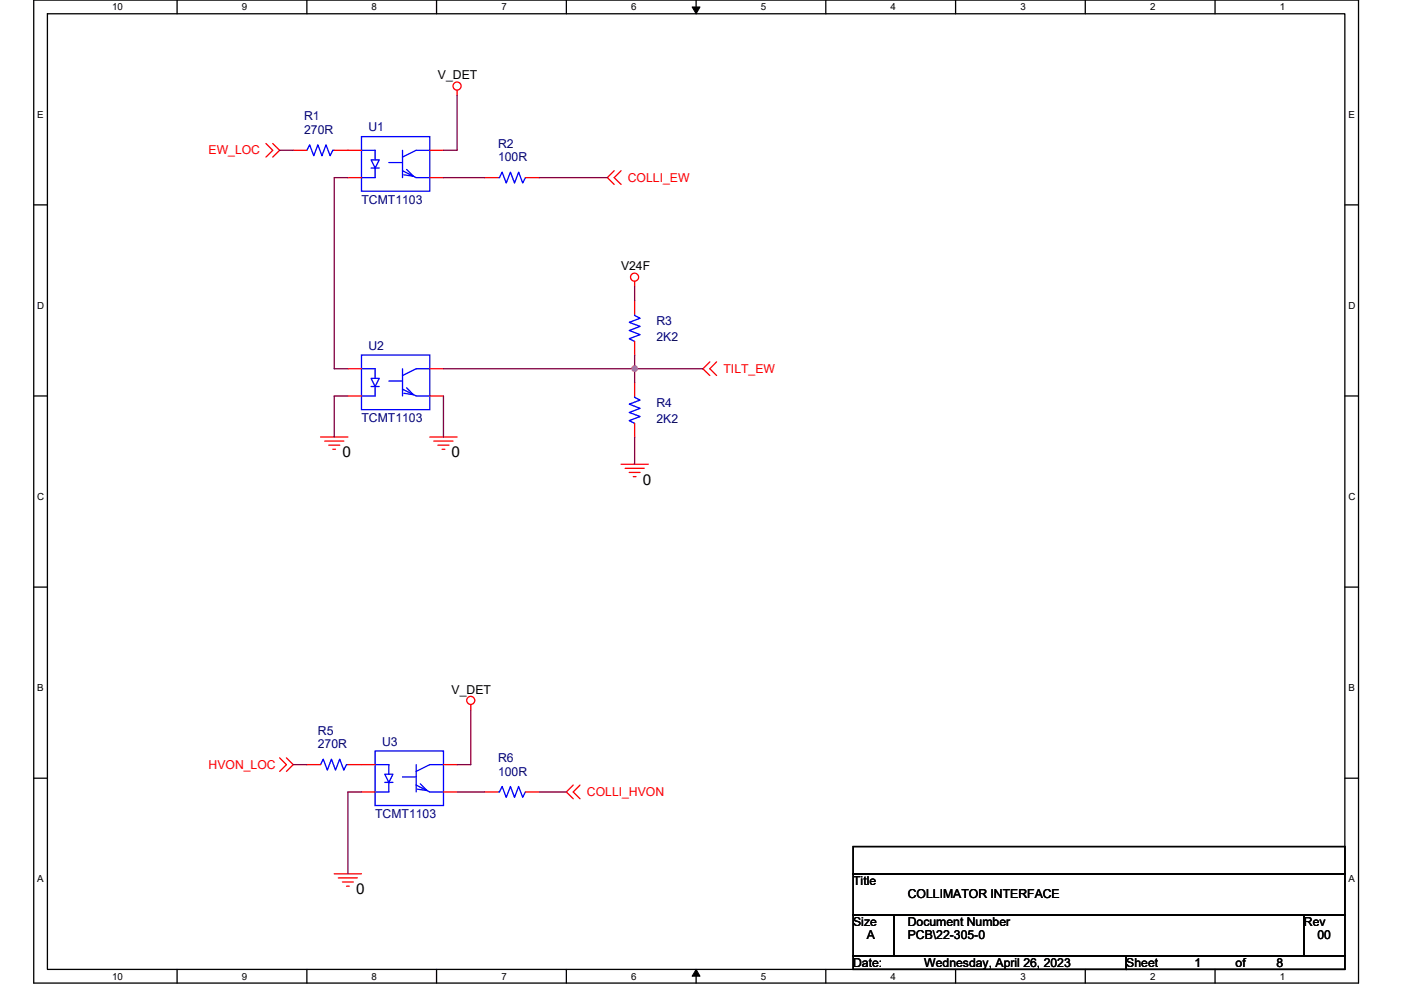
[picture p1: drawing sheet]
<svg xmlns="http://www.w3.org/2000/svg" width="297mm" height="210mm" viewBox="0 0 297 210" stroke-linecap="round" stroke-linejoin="round" font-family="sans-serif">
<path d="M7.2 0h280.8v208.5h-280.8zM10.1 2.9h275v202.7h-275z" fill="none" stroke="#000" stroke-width=".28"/>
<g fill="#fff">
<path d="M23.8 .3h2.3v2.3h-2.3z"/>
<path d="M23.8 205.9h2.3v2.3h-2.3z"/>
</g>
<path d="M37.5 0v2.9M37.5 205.6v2.9" fill="none" stroke="#000" stroke-width=".28"/>
<g fill="#fff">
<path d="M51.3 .3h1.1v2.3h-1.1z"/>
<path d="M51.3 205.9h1.1v2.3h-1.1z"/>
</g>
<path d="M65.1 0v2.9M65.1 205.6v2.9" fill="none" stroke="#000" stroke-width=".28"/>
<g fill="#fff">
<path d="M78.8 .3h1.2v2.3h-1.2z"/>
<path d="M78.8 205.9h1.2v2.3h-1.2z"/>
</g>
<path d="M92.6 0v2.9M92.6 205.6v2.9" fill="none" stroke="#000" stroke-width=".28"/>
<g fill="#fff">
<path d="M106.3 .3h1.2v2.3h-1.2z"/>
<path d="M106.3 205.9h1.2v2.3h-1.2z"/>
</g>
<path d="M120.1 0v2.9M120.1 205.6v2.9" fill="none" stroke="#000" stroke-width=".28"/>
<g fill="#fff">
<path d="M133.8 .3h1.2v2.3h-1.2z"/>
<path d="M133.8 205.9h1.2v2.3h-1.2z"/>
</g>
<path d="M147.6 0v2.9M147.6 205.6v2.9" fill="none" stroke="#000" stroke-width=".28"/>
<path d="M146.7 1.5h1.7l-.8 1.4zM147.6 205.6l.8 1.5h-1.7z" fill="#000" stroke="#000" stroke-width=".21"/>
<g fill="#fff">
<path d="M161.3 .3h1.2v2.3h-1.2z"/>
<path d="M161.3 205.9h1.2v2.3h-1.2z"/>
</g>
<path d="M175.1 0v2.9M175.1 205.6v2.9" fill="none" stroke="#000" stroke-width=".28"/>
<g fill="#fff">
<path d="M188.8 .3h1.2v2.3h-1.2z"/>
<path d="M188.8 205.9h1.2v2.3h-1.2z"/>
</g>
<path d="M202.6 0v2.9M202.6 205.6v2.9" fill="none" stroke="#000" stroke-width=".28"/>
<g fill="#fff">
<path d="M216.3 .3h1.2v2.3h-1.2z"/>
<path d="M216.3 205.9h1.2v2.3h-1.2z"/>
</g>
<path d="M230.1 0v2.9M230.1 205.6v2.9" fill="none" stroke="#000" stroke-width=".28"/>
<g fill="#fff">
<path d="M243.8 .3h1.2v2.3h-1.2z"/>
<path d="M243.8 205.9h1.2v2.3h-1.2z"/>
</g>
<path d="M257.6 0v2.9M257.6 205.6v2.9" fill="none" stroke="#000" stroke-width=".28"/>
<g fill="#fff">
<path d="M271.4 .3h1.1v2.3h-1.1z"/>
<path d="M271.4 205.9h1.1v2.3h-1.1z"/>
<path d="M7.9 23.2h1.4v2.3h-1.4z"/>
<path d="M285.9 23.2h1.3v2.3h-1.3z"/>
<path d="M7.9 63.7h1.5v2.3h-1.5z"/>
<path d="M285.9 63.7h1.5v2.3h-1.5z"/>
</g>
<path d="M7.2 43.5h2.9M285.1 43.5h2.9" fill="none" stroke="#000" stroke-width=".28"/>
<g fill="#fff">
<path d="M7.9 104.2h1.5v2.4h-1.5z"/>
<path d="M285.9 104.2h1.5v2.4h-1.5z"/>
</g>
<path d="M7.2 84h2.9M285.1 84h2.9" fill="none" stroke="#000" stroke-width=".28"/>
<g fill="#fff">
<path d="M7.9 144.8h1.4v2.3h-1.4z"/>
<path d="M285.9 144.8h1.3v2.3h-1.3z"/>
</g>
<path d="M7.2 124.5h2.9M285.1 124.5h2.9" fill="none" stroke="#000" stroke-width=".28"/>
<g fill="#fff">
<path d="M7.9 185.3h1.4v2.3h-1.4z"/>
<path d="M285.9 185.3h1.4v2.3h-1.4z"/>
</g>
<path d="M7.2 165.1h2.9M180.9 179.6h104.2v5.7h-104.2zM285.1 165.1h2.9M180.9 185.3h104.2v8.7h-104.2zM180.9 194h8.7v8.7h-8.7zM189.6 194h86.9v8.7h-86.9zM276.5 194h8.6v8.7h-8.6zM180.9 202.7h57.9v2.9h-57.9zM238.8 202.7h46.3v2.9h-46.3z" fill="none" stroke="#000" stroke-width=".28"/>
<g fill="none" stroke="#f00" stroke-width=".28">
<path d="M96.9 19.1v1.2M56.4 30.4l1.4 1.5-1.4 1.4M57.8 30.4l1.5 1.5-1.5 1.4M62.2 31.9h2.9M70.9 31.9h5.7M73.8 37.7h2.8M91.1 37.7h2.9M91.1 31.9h2.9M102.7 37.7h2.9M111.4 37.7h2.9M130.2 36.2l-1.4 1.5 1.4 1.4M131.7 36.2l-1.5 1.5 1.5 1.4"/>
<path d="M134.6 59.7v1.1M73.8 78.2h2.8M91.1 78.2h2.9M134.6 72.4v2.9M134.6 63.7v2.9M150.5 76.8l-1.5 1.4 1.5 1.5M151.9 76.8l-1.4 1.4 1.4 1.5M68 92.7h5.8M68.8 93.6h4.1M69.7 94.4h2.3M70.6 95.3h.5M73.8 84h2.8"/>
<path d="M91.1 92.7h5.8M91.1 84h2.9M92 93.6h4.1M92.9 94.4h2.3M93.7 95.3h.6M131.7 98.5h5.8M132.5 99.3h4.1M134.6 89.8v2.9M134.6 81.1v2.9M133.4 100.2h2.3M134.3 101.1h.5M99.8 149.4v1.2"/>
<path d="M59.3 160.7l1.4 1.5-1.4 1.4M60.7 160.7l1.5 1.5-1.5 1.4M65.1 162.2h2.9M73.8 162.2h5.7M76.6 168h2.9M94 168h2.9M94 162.2h2.9M102.7 168h2.9M111.4 168h2.9M121.5 166.5l-1.4 1.5 1.4 1.4M123 166.5l-1.5 1.5 1.5 1.4M70.9 185.3h5.7"/>
<path d="M71.7 186.2h4.1M72.6 187.1h2.3M73.5 188h.5"/>
<circle cx="96.9" cy="18.3" r=".86"/>
<circle cx="134.5" cy="58.8" r=".86"/>
<circle cx="99.8" cy="148.6" r=".86"/>
</g>
<g fill="none" stroke="#00f" stroke-width=".28">
<path d="M65.1 31.9l.6-1.2 .8 2.3 .9-2.3 .9 2.3 .8-2.3 .9 2.3 .6-1.1h.3M76.6 29h14.5v11.6h-14.5zM76.6 31.9h2.9v2M78.7 33.9h1.7l-.9 1.7zM78.7 35.6h1.7M79.5 35.6v2.1h-2.9M82.4 34.5h2.9M85.3 31.9v5.8M85.3 36.2l2.9 1.5h2.9M86.2 35.9l1.4 1.5-2-.3M91.1 31.9h-2.9l-2.9 1.4M105.6 37.7h.3l.6-1.2 .8 2.3 .9-2.3 .9 2.3 .9-2.3 .8 2.3 .6-1.1"/>
<path d="M76.6 75.3h14.5v11.6h-14.5zM76.6 78.2h2.9v2M85.3 78.2v5.8M91.1 78.2h-2.9l-2.9 1.5M134.6 66.6v.3l1.1 .6-2.3 .9 2.3 .8-2.3 .9 2.3 .9-2.3 .8 1.2 .6M78.7 80.2h1.7l-.9 1.8zM78.7 82h1.7M79.5 82v2h-2.9M82.4 80.8h2.9M85.3 82.6l2.9 1.4h2.9M86.2 82.3l1.4 1.4-2-.3M134.6 84v.3l1.1 .6-2.3 .8 2.3 .9-2.3 .9 2.3 .8-2.3 .9 1.2 .6"/>
<path d="M79.5 159.3h14.5v11.6h-14.5zM68 162.2l.5-1.2 .9 2.3 .9-2.3 .8 2.3 .9-2.3 .9 2.3 .6-1.1h.3M79.5 162.2h2.9v2M81.6 164.2h1.7l-.9 1.7zM81.6 165.9h1.7M82.4 165.9v2.1h-2.9M85.3 164.8h2.9M88.2 166.5l2.9 1.5h2.9M88.2 162.2v5.8M89.1 166.2l1.4 1.5-2-.3M94 162.2h-2.9l-2.9 1.4M105.6 168h.3l.6-1.2 .8 2.3 .9-2.3 .9 2.3 .9-2.3 .8 2.3 .6-1.1"/>
</g>
<g fill="none" stroke="#800040" stroke-width=".28">
<path d="M59.3 31.9h2.9M73.8 37.7h-2.9v40.5h2.9M94 37.7h8.7M96.9 20.3v11.6h-2.9M114.3 37.7h14.5M94 78.2h40.6M134.6 60.8v2.9M134.6 75.3v2.9M134.6 78.2v2.9M134.6 78.2h14.4M73.8 84h-2.9v8.7M94 84v8.7"/>
<path d="M134.6 92.7v5.8M99.8 150.6v11.6h-2.9M62.2 162.2h2.9M76.6 168h-2.8v17.3M96.9 168h5.8M114.3 168h5.8"/>
</g>
<circle cx="134.6" cy="78.2" r=".57" fill="#f0f" stroke="#f0f" stroke-width=".28"/>
<g font-size="3.2">
<text x="72.6" y="97">0</text>
<text x="95.8" y="97">0</text>
<text x="136.3" y="102.8">0</text>
<text x="75.5" y="189.7">0</text>
</g>
<g font-size="2.6">
<text x="92.9" y="16.8">V_DET</text>
<text x="131.7" y="57.4">V24F</text>
<text x="95.8" y="147.1">V_DET</text>
<text x="180.9" y="187.7">Title</text>
<text x="192.5" y="190.6">COLLIMATOR INTERFACE</text>
<text x="180.9" y="196.4">Size</text>
<text x="192.5" y="196.4">Document Number</text>
<text x="276.5" y="196.4">Rev</text>
<text x="183.8" y="199.3">A</text>
<text x="192.5" y="199.3">PCB\22-305-0</text>
<text x="279.3" y="199.3">00</text>
<text x="180.9" y="205">Date:</text>
<text x="196" y="205">Wednesday, April 26, 2023</text>
<text x="238.8" y="205">Sheet</text>
<text x="253.3" y="205">1</text>
<text x="262" y="205">of</text>
<text x="270.7" y="205">8</text>
</g>
<g font-size="2.6" fill="#000080">
<text x="64.5" y="25.5">R1</text>
<text x="64.5" y="28.4">270R</text>
<text x="78.1" y="27.8">U1</text>
<text x="105.6" y="31.3">R2</text>
<text x="105.6" y="34.2">100R</text>
<text x="76.6" y="43.2">TCMT1103</text>
<text x="139.2" y="69">R3</text>
<text x="78.1" y="74.2">U2</text>
<text x="139.2" y="72.4">2K2</text>
<text x="76.6" y="89.5">TCMT1103</text>
<text x="139.2" y="86.3">R4</text>
<text x="139.2" y="89.8">2K2</text>
<text x="67.4" y="155.8">R5</text>
<text x="67.4" y="158.7">270R</text>
<text x="81" y="158.1">U3</text>
<text x="105.6" y="161.6">R6</text>
<text x="105.6" y="164.5">100R</text>
<text x="79.5" y="173.5">TCMT1103</text>
</g>
<g font-size="2.6" fill="#f00">
<text x="44.2" y="32.8">EW_LOC</text>
<text x="133.1" y="38.5">COLLI_EW</text>
<text x="153.4" y="79.1">TILT_EW</text>
<text x="44.2" y="163.1">HVON_LOC</text>
<text x="124.4" y="168.8">COLLI_HVON</text>
</g>
<g font-size="2.1">
<text x="23.8" y="2.2">10</text>
<text x="51.3" y="2.2">9</text>
<text x="78.8" y="2.2">8</text>
<text x="106.3" y="2.2">7</text>
<text x="133.8" y="2.2">6</text>
<text x="161.3" y="2.2">5</text>
<text x="188.8" y="2.2">4</text>
<text x="216.3" y="2.2">3</text>
<text x="243.8" y="2.2">2</text>
<text x="271.4" y="2.2">1</text>
<text x="7.9" y="25">E</text>
<text x="285.9" y="25">E</text>
<text x="7.9" y="65.6">D</text>
<text x="285.9" y="65.6">D</text>
<text x="7.9" y="106.1">C</text>
<text x="285.9" y="106.1">C</text>
<text x="7.9" y="146.6">B</text>
<text x="285.9" y="146.6">B</text>
<text x="7.9" y="187.2">A</text>
<text x="285.9" y="187.2">A</text>
<text x="23.8" y="207.8">10</text>
<text x="51.3" y="207.8">9</text>
<text x="78.8" y="207.8">8</text>
<text x="106.3" y="207.8">7</text>
<text x="133.8" y="207.8">6</text>
<text x="161.3" y="207.8">5</text>
<text x="188.8" y="207.8">4</text>
<text x="216.3" y="207.8">3</text>
<text x="243.8" y="207.8">2</text>
<text x="271.4" y="207.8">1</text>
</g>
</svg>
